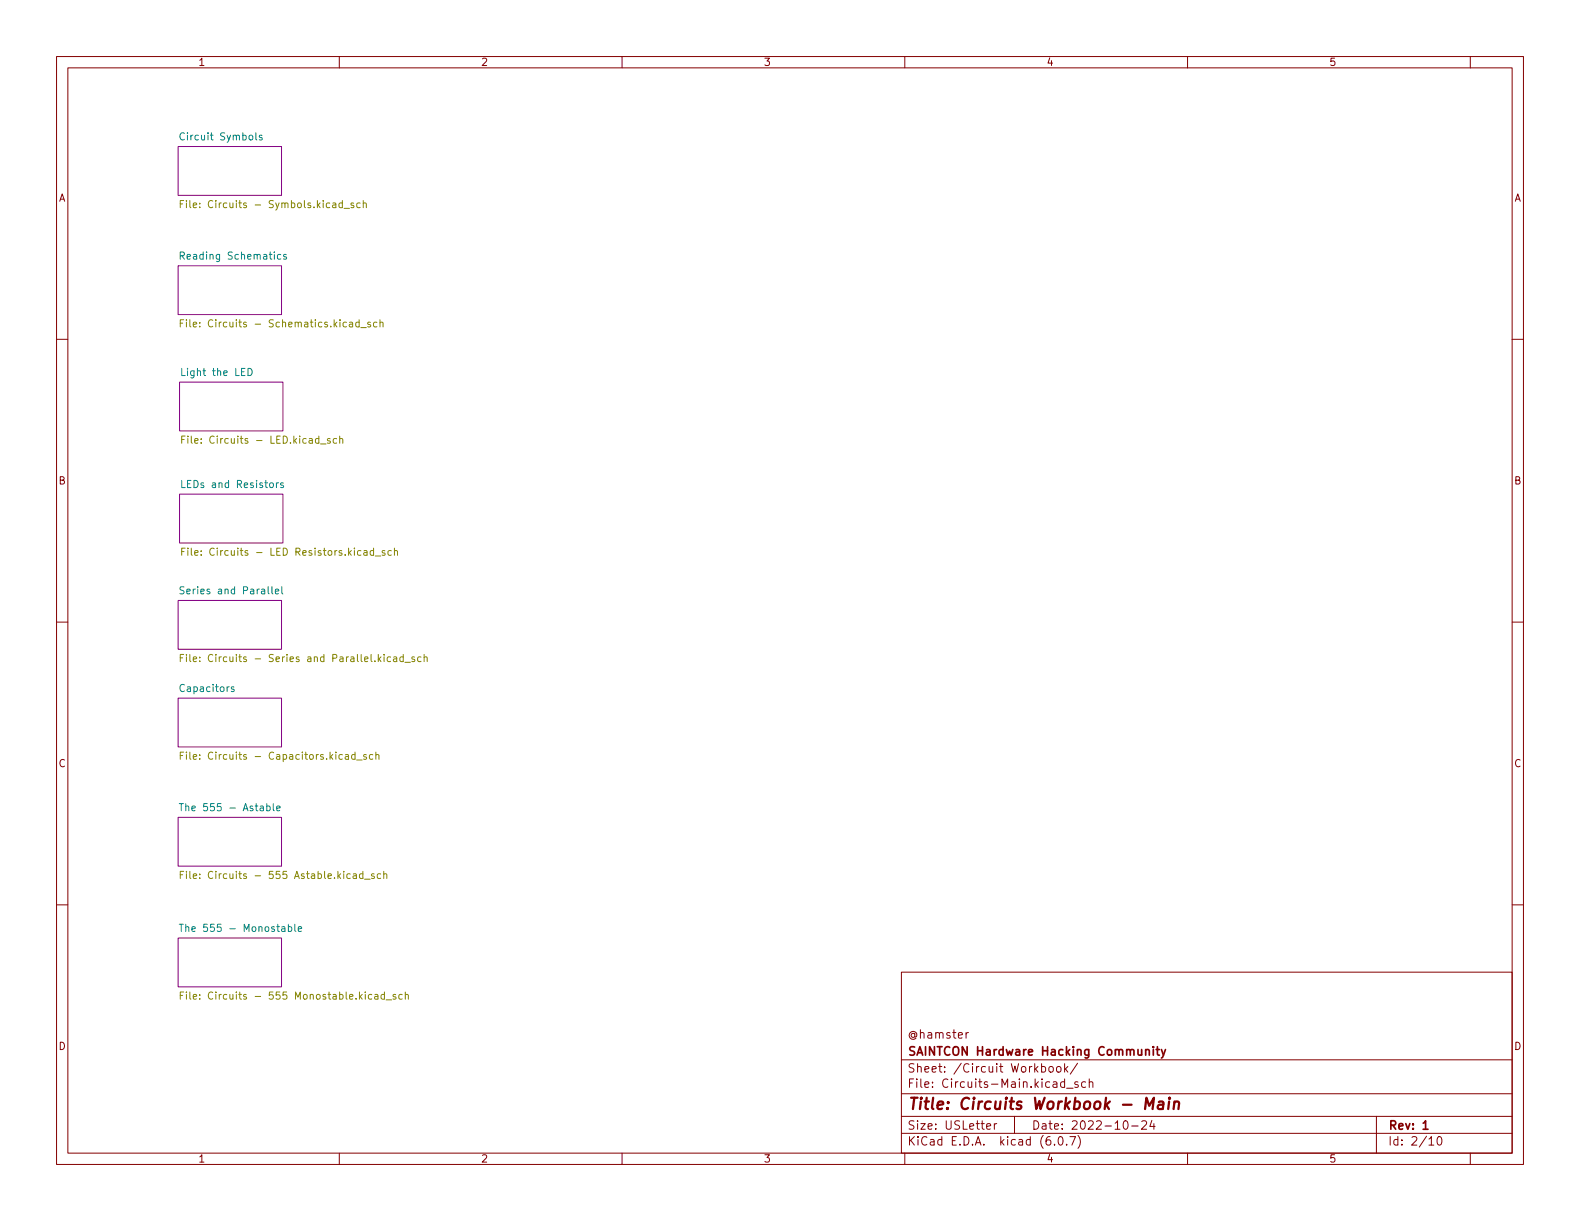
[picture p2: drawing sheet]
<svg xmlns="http://www.w3.org/2000/svg" width="279mm" height="216mm" viewBox="0 0 279 216" stroke-linecap="round" stroke-linejoin="round" font-family="sans-serif">
<g fill="none" stroke="#840000" stroke-width=".18">
<path d="M10 10h259.4v195.9h-259.4zM12 12h255.4v191.9h-255.4zM60 10v2M110 10v2M160 10v2M210 10v2M260 10v2M10 60h2M267.4 60h2M10 110h2M267.4 110h2M10 160h2"/>
<path d="M267.4 160h2M159.4 171.9h108v32h-108zM159.4 197.4h108M159.4 193.4h108M159.4 187.4h108M170.8 182.6v1M171.3 182.6h-.3l-.2 .3M174.5 199.2l.7-.2-.1-.3h-.4l-.2 .2v.7h.6M175.8 198.7v1M176.3 198.7h-.3l-.2 .3M179.4 197.4v3M184.2 188.7l.4-.1 .3 .3v.4l-.1 .2h-.6"/>
<path d="M185.6 188.7l.4-.1 .3 .3v.4l-.3 .3-.4-.1-.1-.2v-.4zM186.9 188.7l.2-.1 .4 .1 .1 .6-.1 .2-.4 .1-.2-.2zM188.3 191.4l-.5-.1-.3 .3v.4l.2 .2h.6M188.3 188.1v1.5M188.3 190.8v1.5M188.4 189l.4 .6M188.6 192.4h1.2M188.8 188.6l-.5 .5M190.5 188l-1.2 1.9M190.6 191.4l-.3-.1-.3 .2 .1 .2 .5 .2v.3h-.6M192 191.4l-.5-.1-.2 .3v.4l.1 .2h.6M192.6 191.4l.2-.1 .4 .1 .1 .9"/>
<path d="M192.6 190.8v1.5M198.8 198.2h.2a.81 .81 0 0 1 .6 .6 .81 .81 0 0 1-.3 .8l-.2 .1a.81 .81 0 0 1-.6-.6 .81 .81 0 0 1 .3-.9zM200.1 199.1h1.2M201.9 198.3l.6-.1 .2 .1 .1 .3-1 1.1h1M203.7 198.1l-.4 1.1h1M204 198.7v1M243.4 197.4v6.5M60 203.9v2M110 203.9v2M159.4 200.4h108M160 203.9v2M186.5 202.3v.2"/>
<path d="M187.3 201h.2a.81 .81 0 0 1 .6 .6 .81 .81 0 0 1-.3 .8l-.2 .1a.81 .81 0 0 1-.6-.6 .81 .81 0 0 1 .3-.9zM188.6 202.3v.2M189.2 201h1l-.7 1.5M190.6 200.8a1.72 1.72 0 0 1 0 2.2M210 203.9v2M252.7 201.4l.4-.4v1.5M252.7 202.5h.8M254.3 201h.2a.81 .81 0 0 1 .6 .6 .81 .81 0 0 1-.3 .8l-.2 .1a.81 .81 0 0 1-.6-.6 .81 .81 0 0 1 .3-.9zM260 203.9v2"/>
</g>
<path d="M202.6 185.7l.2-.1 .4 .1v.9M204 185.1v.1M204 185.6v1M204.5 185.6h.5M204.7 185.1v1.3l.3 .2M205.4 185.6l.3 1M206.1 185.6l-.5 1.3-.2 .2M251.7 198.6l.4-.4v1.5M251.7 199.7h.8" fill="none" stroke="#840000" stroke-width=".3"/>
<path d="M202.5 196.1l.2-2 .5 1.4 .9-1.4-.3 2M204.9 194.9l.2-.1 .6 .1-.1 1.2M205.7 195.2l-.6 .1a.4 .4 0 0 0-.4 .4 .4 .4 0 0 0 .3 .4l.6-.1M206.7 194.8l-.1 1.3M206.8 194.1l-.1 .1 .1 .1 .1-.1-.1-.1v.2M207.7 195a.49 .49 0 0 1 .8 .1l-.1 1M207.7 194.8l-.2 1.3" fill="none" stroke="#840000" stroke-width=".4"/>
<g fill="#fff" stroke="#fff" stroke-width=".18">
<path d="M31.5 25.9h18.3v8.6h-18.3z"/>
<path d="M31.5 47h18.3v8.6h-18.3z"/>
<path d="M31.7 67.6h18.3v8.6h-18.3z"/>
<path d="M31.7 87.4h18.3v8.6h-18.3z"/>
<path d="M31.5 123.4h18.3v8.7h-18.3z"/>
<path d="M31.5 165.9h18.3v8.6h-18.3z"/>
<path d="M31.5 144.5h18.3v8.7h-18.3z"/>
<path d="M31.5 106.2h18.3v8.6h-18.3z"/>
</g>
<path d="M31.5 25.9h18.3v8.6h-18.3zM31.5 47h18.3v8.6h-18.3zM31.7 67.6h18.3v8.6h-18.3zM31.7 87.4h18.3v8.6h-18.3zM31.5 106.2h18.3v8.6h-18.3zM31.5 123.4h18.3v8.7h-18.3zM31.5 144.5h18.3v8.7h-18.3zM31.5 165.9h18.3v8.6h-18.3z" fill="none" stroke="#840084" stroke-width=".18"/>
<g fill="none" stroke="#008484" stroke-width=".18">
<path d="M32.6 23.6a.6 .6 0 0 0-.8 .4 .6 .6 0 0 0 .6 .7l.2-.1M45.2 23.5v1.1l.2 .1M46.3 24l-.3-.1-.2 .2 .1 .2 .4 .1v.3h-.5M31.9 45.2h.6l.1-.2-.1-.3-.6-.1v1.2M49.7 45h-.4l-.2 .2 .1 .6h.5M50.6 45h-.3l-.2 .2 .1 .1 .4 .2v.3h-.5M43.9 65.1a.64 .64 0 0 1 .7 .7 .64 .64 0 0 1-.7 .6zM32.1 84.9v1.3h.6M49.2 85.4l-.3 .2M50.1 85.4h-.3l-.2 .2 .1 .1 .4 .2v.3h-.5M32.5 103.8l-.4-.1-.3 .3 .1 .3 .6 .2v.4l-.2 .1h-.5M48.7 104.6l.6-.1-.1-.3h-.3l-.2 .1 .1 .7h.4"/>
<path d="M49.8 103.7v1.1l.2 .2M41.4 121.5l-.3-.1-.2 .2v.2l.5 .1v.3h-.5M31.7 142.1h.7M32.1 142.1v1.3M48.3 142.1v1.1l.2 .2M48.9 142.9l.6-.1v-.2l-.4-.1-.2 .2 .1 .6h.5M31.7 163.4h.7M32.1 163.4v1.3M32.8 164l.2-.1h.3l.1 .8M32.8 163.4v1.3M51 163.9h.4l.2 .2-.1 .5h-.5M52.1 163.4v1.1l.2 .2"/>
<path d="M52.7 164.3l.6-.1v-.3h-.4l-.2 .1 .1 .6h.5"/>
</g>
<g fill="none" stroke="#848400" stroke-width=".18">
<path d="M31.9 36.1h.4M32.5 35.5h-.6v1.2M33 35.5v.1M33 35.9v.8M60.8 36.8h1M62.5 35.9h-.3l-.1 .2v.1l.4 .2v.3h-.4M63.7 35.9h-.4l-.2 .2 .1 .6h.5M64.2 36l.2-.1h.3l.1 .8M64.2 35.5v1.2M31.9 57.1h.4M32.5 56.5h-.6v1.3M33 56.5v.2"/>
<path d="M33 57v.8M33.6 56.5v1.1l.2 .2M63.8 57.9h1M65.5 57h-.3l-.2 .1 .1 .2 .4 .1v.3h-.5M66.7 57h-.4l-.3 .2 .2 .5h.5M67.2 57.1l.2-.1h.3v.8M67.2 56.5v1.3M32.1 77.7h.5M32.7 77.1h-.6v1.3M33.2 77.1v.1M33.2 77.5v.9M56.7 78.5h1"/>
<path d="M58.4 77.6l-.3-.1-.2 .2 .1 .2 .4 .1v.3h-.5M59.5 77.6l-.3-.1-.3 .3 .1 .5h.5M60.1 77.7l.2-.2 .3 .1v.8M60.1 77.1v1.3M32.1 97.5h.5M32.7 96.9h-.6v1.3M33.2 96.9v.1M33.2 97.3v.9M33.8 96.9v1.1l.2 .2M66.1 97.4l-.4-.1-.2 .3 .1 .5h.5M66.1 96.9v1.3M66.4 98.3h.9"/>
<path d="M68.1 97.4l-.3-.1-.2 .2v.2l.5 .1v.3h-.5M69.2 97.4l-.4-.1-.2 .3 .1 .5h.5M69.7 97.5l.2-.2 .3 .1 .1 .8M69.7 96.9v1.3M31.9 116.3h.4M32.5 115.7h-.6v1.3M33 115.7v.1M33 116.1v.9M33.6 115.7v1.1l.2 .2M34.2 116.6l.6-.2-.1-.2-.3-.1-.2 .2v.6h.5M71.3 116.2l-.4-.1-.2 .3 .1 .5h.5M71.3 115.7v1.3"/>
<path d="M71.6 117.1h1M73.3 116.2l-.3-.1-.2 .2 .1 .2 .4 .1v.3h-.5M74.5 116.2l-.4-.1-.3 .3 .2 .5h.5M75 116.3l.2-.2 .3 .1v.8M75 115.7v1.3M31.9 133.6h.4M32.5 133h-.6v1.3M33 133v.1M33 133.4v.9M33.6 133v1.1l.2 .2M63.1 134.4h1M64.8 133.5l-.3-.1-.2 .2 .1 .2 .4 .1v.3h-.5"/>
<path d="M65.9 133.5l-.3-.1-.3 .3 .1 .5h.5M66.5 133.5l.2-.1 .3 .1v.8M66.5 133v1.3M31.9 154.7h.4M32.5 154.1h-.6v1.2M33 154.1v.1M33 154.5v.8M33.6 154.1v1.1l.2 .1M64.2 154.6l-.4-.1-.2 .2 .1 .6h.5M64.2 154.1v1.2M64.5 155.5h.9M66.2 154.6l-.3-.1-.2 .2v.2l.5 .1v.3h-.5"/>
<path d="M67.3 154.6l-.3-.1-.3 .2 .1 .6h.5M67.9 154.6l.1-.1 .3 .1 .1 .7M67.9 154.1v1.2M31.9 176h.4M32.5 175.4h-.6v1.3M33 175.4v.1M33 175.8v.9M33.6 175.4v1.1l.2 .2M34.2 176.3l.6-.2-.1-.2-.3-.1-.2 .2v.6h.5M68 175.9l-.4-.1-.2 .3 .1 .5h.5M68 175.4v1.3M68.3 176.8h1"/>
<path d="M70 175.9l-.3-.1-.2 .2 .1 .2 .4 .1v.3h-.5M71.1 175.9l-.3-.1-.3 .3 .1 .5h.5M71.7 176l.2-.2 .3 .1v.8M71.7 175.4v1.3"/>
</g>
<text font-size="2.8" fill="#840000" x="160.4" y="196.2">Title: Circuits Workbook - Main</text>
<g font-size="2.1" fill="#840000">
<text x="160.4" y="183.6">@hamster</text>
<text x="160.4" y="189.7">Sheet: /Circuit Workbook/</text>
<text x="160.4" y="186.7">SAINTCON Hardware Hacking Community</text>
<text x="160.4" y="192.4">File: Circuits-Main.kicad_sch</text>
<text x="160.4" y="202.5">KiCad E.D.A. kicad (6.0.7)</text>
<text x="160.4" y="199.7">Size: USLetter</text>
<text x="182.4" y="199.7">Date: 2022-10-24</text>
<text x="245.4" y="199.7">Rev: 1</text>
<text x="245.4" y="202.5">Id: 2/10</text>
</g>
<g font-size="1.8" fill="#840000">
<text x="35" y="11.6">1</text>
<text x="85" y="11.6">2</text>
<text x="135" y="11.6">3</text>
<text x="185" y="11.6">4</text>
<text x="235" y="11.6">5</text>
<text x="10.3" y="35.6">A</text>
<text x="267.7" y="35.6">A</text>
<text x="10.3" y="85.7">B</text>
<text x="267.7" y="85.7">B</text>
<text x="10.3" y="135.6">C</text>
<text x="267.7" y="135.6">C</text>
<text x="10.3" y="185.7">D</text>
<text x="267.7" y="185.7">D</text>
<text x="35" y="205.6">1</text>
<text x="85" y="205.6">2</text>
<text x="135" y="205.6">3</text>
<text x="185" y="205.6">4</text>
<text x="235" y="205.6">5</text>
</g>
<g font-size="1.8" fill="#008484">
<text x="32.4" y="24.8">Circuit Symbols</text>
<text x="32.6" y="45.9">Reading Schematics</text>
<text x="32.6" y="66.5">Light the LED</text>
<text x="32.8" y="86.3">LEDs and Resistors</text>
<text x="33" y="105.1">Series and Parallel</text>
<text x="32.1" y="122.3">Capacitors</text>
<text x="33.4" y="143.4">The 555 - Astable</text>
<text x="33.6" y="164.8">The 555 - Monostable</text>
</g>
<g font-size="1.8" fill="#848400">
<text x="34" y="36.8">File: Circuits - Symbols.kicad_sch</text>
<text x="34.2" y="57.9">File: Circuits - Schematics.kicad_sch</text>
<text x="33.9" y="78.4">File: Circuits - LED.kicad_sch</text>
<text x="34.5" y="98.3">File: Circuits - LED Resistors.kicad_sch</text>
<text x="35.2" y="117">File: Circuits - Series and Parallel.kicad_sch</text>
<text x="34.2" y="134.3">File: Circuits - Capacitors.kicad_sch</text>
<text x="34.6" y="155.4">File: Circuits - 555 Astable.kicad_sch</text>
<text x="34.7" y="176.7">File: Circuits - 555 Monostable.kicad_sch</text>
</g>
</svg>
